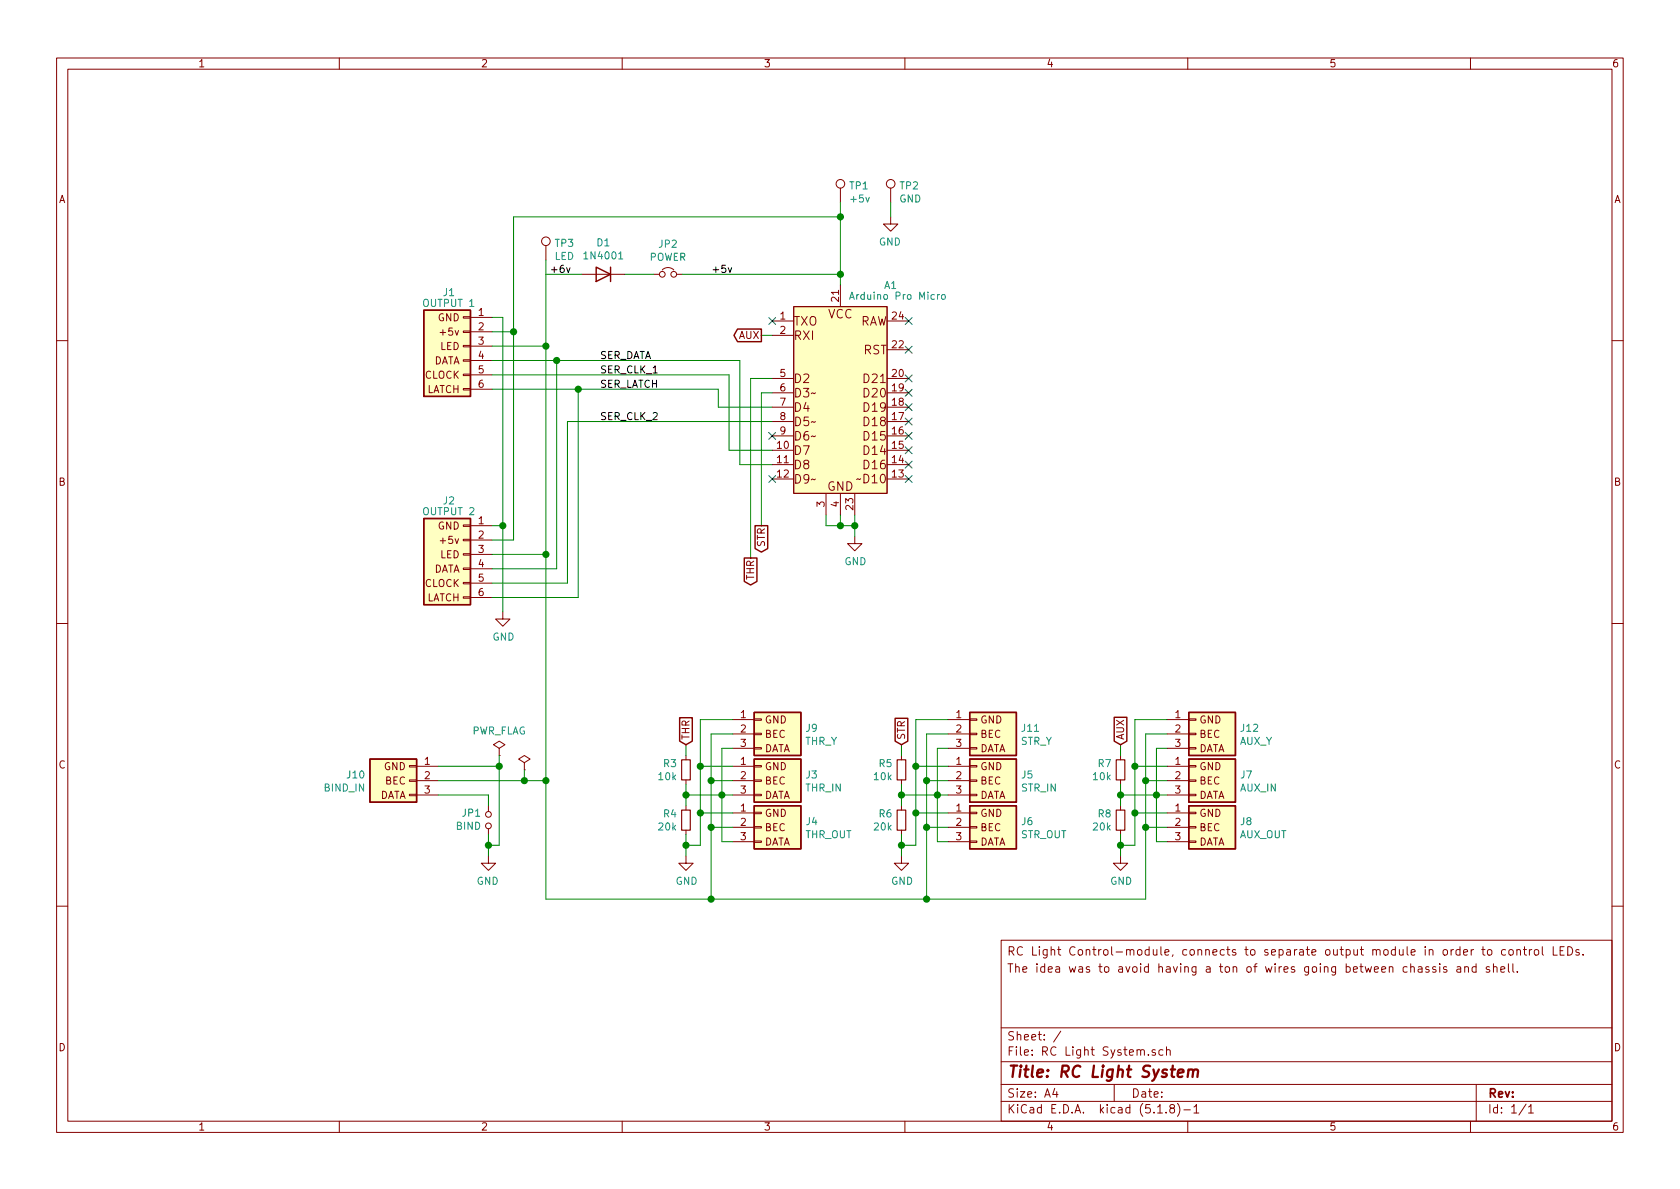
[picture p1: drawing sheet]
EESchema Schematic File Version 4
EELAYER 30 0
EELAYER END
$Descr A4 11693 8268
encoding utf-8
Sheet 1 1
Title "RC Light System"
Date ""
Rev ""
Comp ""
Comment1 ""
Comment2 ""
Comment3 "The idea was to avoid having a ton of wires going between chassis and shell."
Comment4 "RC Light Control-module, connects to separate output module in order to control LEDs."
$EndDescr
Text Label 4175 2500 0    50   ~ 0
SER_DATA
Text Label 4175 2600 0    50   ~ 0
SER_CLK_1
Text Label 4175 2700 0    50   ~ 0
SER_LATCH
$Comp
L rc_light_system:Conn_Light_Output J2
U 1 1
P 3225 3850
F 0 "J2" H 3325 4225 50  0000 C CNN
F 1 "OUTPUT 2" H 3325 4150 50  0000 C CNN
F 2 "Connector_JST:JST_XH_B6B-XH-A_1x06_P2.50mm_Vertical" H 3225 3850 50  0001 C CNN
F 3 "~" H 3225 3850 50  0001 C CNN
	1    3225 3850
	-1   0    0    -1  
$EndComp
Wire Wire Line
	3425 2200 3500 2200
Wire Wire Line
	3500 3650 3425 3650
Wire Wire Line
	3425 2300 3575 2300
Wire Wire Line
	3575 3750 3425 3750
Connection ~ 3575 2300
Wire Wire Line
	3800 2400 3425 2400
Wire Wire Line
	3800 3850 3425 3850
Wire Wire Line
	3950 4050 3425 4050
Wire Wire Line
	3425 2700 4025 2700
Wire Wire Line
	4025 4150 3425 4150
Wire Wire Line
	3500 2200 3500 3650
Wire Wire Line
	3575 2300 3575 3750
Wire Wire Line
	3800 2400 3800 3850
Wire Wire Line
	4025 2700 4025 4150
Wire Wire Line
	3500 3650 3500 4250
Connection ~ 3500 3650
$Comp
L power:GND #PWR0107
U 1 1
P 3500 4250
F 0 "#PWR0107" H 3500 4000 50  0001 C CNN
F 1 "GND" H 3505 4077 50  0000 C CNN
F 2 "" H 3500 4250 50  0001 C CNN
F 3 "" H 3500 4250 50  0001 C CNN
	1    3500 4250
	1    0    0    -1  
$EndComp
Connection ~ 4025 2700
Wire Wire Line
	3425 2500 3875 2500
Wire Wire Line
	3425 3950 3875 3950
Wire Wire Line
	3875 3950 3875 2500
Connection ~ 3875 2500
$Comp
L arduino_pro_micro:Arduino_Pro_Micro A1
U 1 1
P 5850 2475
F 0 "A1" H 6200 2975 50  0000 C CNN
F 1 "Arduino Pro Micro" H 6250 2900 50  0000 C CNN
F 2 "arduino_pro_micro:Arduino_Pro_Micro" H 5800 2475 50  0001 C CNN
F 3 "~" H 5800 2475 50  0001 C CNN
	1    5850 2475
	1    0    0    -1  
$EndComp
$Comp
L power:GND #PWR0103
U 1 1
P 5950 3725
F 0 "#PWR0103" H 5950 3475 50  0001 C CNN
F 1 "GND" H 5955 3552 50  0000 C CNN
F 2 "" H 5950 3725 50  0001 C CNN
F 3 "" H 5950 3725 50  0001 C CNN
	1    5950 3725
	1    0    0    -1  
$EndComp
Wire Wire Line
	5950 3575 5950 3650
Wire Wire Line
	5950 3650 5850 3650
Wire Wire Line
	5750 3650 5750 3575
Wire Wire Line
	5950 3650 5950 3725
Connection ~ 5950 3650
Wire Wire Line
	5850 3575 5850 3650
Connection ~ 5850 3650
Wire Wire Line
	5850 3650 5750 3650
NoConn ~ 5375 2225
NoConn ~ 6325 2425
Wire Wire Line
	5375 2725 5300 2725
Wire Wire Line
	5225 2625 5375 2625
Wire Wire Line
	3875 2500 5150 2500
Wire Wire Line
	4025 2700 5000 2700
NoConn ~ 5375 3025
NoConn ~ 5375 3325
NoConn ~ 6325 2725
NoConn ~ 6325 2825
NoConn ~ 6325 3025
NoConn ~ 6325 3125
NoConn ~ 6325 3325
$Comp
L rc_light_system:Conn_Channel_Input J3
U 1 1
P 5300 5425
F 0 "J3" H 5604 5467 50  0000 L CNN
F 1 "THR_IN" H 5604 5376 50  0000 L CNN
F 2 "Connector_PinSocket_2.54mm:PinSocket_1x03_P2.54mm_Vertical" H 5300 5425 50  0001 C CNN
F 3 "~" H 5300 5425 50  0001 C CNN
	1    5300 5425
	1    0    0    -1  
$EndComp
$Comp
L rc_light_system:Conn_Channel_Output J4
U 1 1
P 5300 5750
F 0 "J4" H 5605 5792 50  0000 L CNN
F 1 "THR_OUT" H 5605 5701 50  0000 L CNN
F 2 "Connector_PinHeader_2.54mm:PinHeader_1x03_P2.54mm_Vertical" H 5300 5750 50  0001 C CNN
F 3 "~" H 5300 5750 50  0001 C CNN
	1    5300 5750
	1    0    0    -1  
$EndComp
Wire Wire Line
	4950 5425 4950 5750
Wire Wire Line
	4875 5650 4875 5325
$Comp
L power:GND #PWR01
U 1 1
P 4775 5950
F 0 "#PWR01" H 4775 5700 50  0001 C CNN
F 1 "GND" H 4780 5777 50  0000 C CNN
F 2 "" H 4775 5950 50  0001 C CNN
F 3 "" H 4775 5950 50  0001 C CNN
	1    4775 5950
	1    0    0    -1  
$EndComp
Wire Wire Line
	4950 5425 5100 5425
Wire Wire Line
	4875 5325 5100 5325
Wire Wire Line
	4875 5650 5100 5650
Wire Wire Line
	4950 5750 5100 5750
Wire Wire Line
	5100 5525 5025 5525
Wire Wire Line
	5025 5525 5025 5850
Wire Wire Line
	5025 5850 5100 5850
Connection ~ 5025 5525
$Comp
L rc_light_system:Conn_Channel_Input J5
U 1 1
P 6800 5425
F 0 "J5" H 7105 5467 50  0000 L CNN
F 1 "STR_IN" H 7105 5376 50  0000 L CNN
F 2 "Connector_PinSocket_2.54mm:PinSocket_1x03_P2.54mm_Vertical" H 6800 5425 50  0001 C CNN
F 3 "~" H 6800 5425 50  0001 C CNN
	1    6800 5425
	1    0    0    -1  
$EndComp
$Comp
L rc_light_system:Conn_Channel_Output J6
U 1 1
P 6800 5750
F 0 "J6" H 7105 5792 50  0000 L CNN
F 1 "STR_OUT" H 7105 5701 50  0000 L CNN
F 2 "Connector_PinHeader_2.54mm:PinHeader_1x03_P2.54mm_Vertical" H 6800 5750 50  0001 C CNN
F 3 "~" H 6800 5750 50  0001 C CNN
	1    6800 5750
	1    0    0    -1  
$EndComp
Wire Wire Line
	6450 5425 6450 5750
Wire Wire Line
	6375 5650 6375 5325
Wire Wire Line
	6450 5425 6600 5425
Wire Wire Line
	6375 5325 6600 5325
Wire Wire Line
	6375 5650 6600 5650
Wire Wire Line
	6450 5750 6600 5750
Wire Wire Line
	6600 5525 6525 5525
Wire Wire Line
	6525 5525 6525 5850
Wire Wire Line
	6525 5850 6600 5850
$Comp
L rc_light_system:Conn_Channel_Input J7
U 1 1
P 8325 5425
F 0 "J7" H 8630 5467 50  0000 L CNN
F 1 "AUX_IN" H 8630 5376 50  0000 L CNN
F 2 "Connector_PinSocket_2.54mm:PinSocket_1x03_P2.54mm_Vertical" H 8325 5425 50  0001 C CNN
F 3 "~" H 8325 5425 50  0001 C CNN
	1    8325 5425
	1    0    0    -1  
$EndComp
$Comp
L rc_light_system:Conn_Channel_Output J8
U 1 1
P 8325 5750
F 0 "J8" H 8629 5792 50  0000 L CNN
F 1 "AUX_OUT" H 8629 5701 50  0000 L CNN
F 2 "Connector_PinHeader_2.54mm:PinHeader_1x03_P2.54mm_Vertical" H 8325 5750 50  0001 C CNN
F 3 "~" H 8325 5750 50  0001 C CNN
	1    8325 5750
	1    0    0    -1  
$EndComp
Wire Wire Line
	7975 5425 7975 5750
Wire Wire Line
	7900 5650 7900 5325
Wire Wire Line
	7975 5425 8125 5425
Wire Wire Line
	7900 5325 8125 5325
Wire Wire Line
	7900 5650 8125 5650
Wire Wire Line
	7975 5750 8125 5750
Wire Wire Line
	8125 5525 8050 5525
Wire Wire Line
	8050 5525 8050 5850
Wire Wire Line
	8050 5850 8125 5850
$Comp
L rc_light_system:Conn_Channel_Input J10
U 1 1
P 2850 5425
F 0 "J10" H 3154 5467 50  0000 L CNN
F 1 "BIND_IN" H 3154 5376 50  0000 L CNN
F 2 "Connector_PinSocket_2.54mm:PinSocket_1x03_P2.54mm_Vertical" H 2850 5425 50  0001 C CNN
F 3 "~" H 2850 5425 50  0001 C CNN
	1    2850 5425
	-1   0    0    -1  
$EndComp
Wire Wire Line
	4950 5750 4950 6250
Wire Wire Line
	6450 6250 6450 5750
Connection ~ 4950 5750
Connection ~ 6450 5750
Wire Wire Line
	7975 6250 7975 5750
Connection ~ 6450 6250
Connection ~ 7975 5750
NoConn ~ 6325 3225
Wire Wire Line
	5075 2600 5075 3125
Wire Wire Line
	5075 3125 5375 3125
Wire Wire Line
	5150 3225 5375 3225
Wire Wire Line
	5150 2500 5150 3225
Wire Wire Line
	5375 2825 5000 2825
Wire Wire Line
	5000 2700 5000 2825
$Comp
L rc_light_system:Conn_Light_Output J1
U 1 1
P 3225 2400
F 0 "J1" H 3325 2775 50  0000 C CNN
F 1 "OUTPUT 1" H 3325 2700 50  0000 C CNN
F 2 "Connector_JST:JST_XH_B6B-XH-A_1x06_P2.50mm_Vertical" H 3225 2400 50  0001 C CNN
F 3 "~" H 3225 2400 50  0001 C CNN
	1    3225 2400
	-1   0    0    -1  
$EndComp
Wire Wire Line
	3425 2600 5075 2600
Wire Wire Line
	3950 4050 3950 2925
Wire Wire Line
	3950 2925 5375 2925
Text Label 4175 2925 0    50   ~ 0
SER_CLK_2
Text GLabel 5300 3650 3    50   Output ~ 0
STR
Text GLabel 5225 3875 3    50   Output ~ 0
THR
Text GLabel 5300 2325 0    50   Output ~ 0
AUX
Wire Wire Line
	5300 3650 5300 2725
Wire Wire Line
	5225 2625 5225 3875
Text GLabel 4775 5175 1    50   Input ~ 0
THR
$Comp
L Device:R_Small R3
U 1 1
P 4775 5350
F 0 "R3" H 4834 5396 50  0000 L CNN
F 1 "10k" H 4834 5305 50  0000 L CNN
F 2 "resistor:R_Axial_DIN0207_L6.3mm_D2.5mm_P7.62mm_Horizontal" H 4775 5350 50  0001 C CNN
F 3 "~" H 4775 5350 50  0001 C CNN
	1    4775 5350
	-1   0    0    -1  
$EndComp
$Comp
L Device:R_Small R4
U 1 1
P 4775 5700
F 0 "R4" H 4834 5746 50  0000 L CNN
F 1 "20k" H 4834 5655 50  0000 L CNN
F 2 "resistor:R_Axial_DIN0207_L6.3mm_D2.5mm_P7.62mm_Horizontal" H 4775 5700 50  0001 C CNN
F 3 "~" H 4775 5700 50  0001 C CNN
	1    4775 5700
	-1   0    0    -1  
$EndComp
Wire Wire Line
	4775 5875 4775 5950
Wire Wire Line
	4875 5650 4875 5875
Connection ~ 4875 5650
Wire Wire Line
	4775 5800 4775 5875
Wire Wire Line
	4775 5175 4775 5250
Wire Wire Line
	4775 5450 4775 5525
Wire Wire Line
	4775 5525 5025 5525
Connection ~ 4775 5525
Wire Wire Line
	4775 5525 4775 5600
Wire Wire Line
	4775 5875 4875 5875
Connection ~ 4775 5875
$Comp
L power:GND #PWR0102
U 1 1
P 6275 5950
F 0 "#PWR0102" H 6275 5700 50  0001 C CNN
F 1 "GND" H 6280 5777 50  0000 C CNN
F 2 "" H 6275 5950 50  0001 C CNN
F 3 "" H 6275 5950 50  0001 C CNN
	1    6275 5950
	1    0    0    -1  
$EndComp
Text GLabel 6275 5175 1    50   Input ~ 0
STR
$Comp
L Device:R_Small R5
U 1 1
P 6275 5350
F 0 "R5" H 6334 5396 50  0000 L CNN
F 1 "10k" H 6334 5305 50  0000 L CNN
F 2 "resistor:R_Axial_DIN0207_L6.3mm_D2.5mm_P7.62mm_Horizontal" H 6275 5350 50  0001 C CNN
F 3 "~" H 6275 5350 50  0001 C CNN
	1    6275 5350
	-1   0    0    -1  
$EndComp
$Comp
L Device:R_Small R6
U 1 1
P 6275 5700
F 0 "R6" H 6334 5746 50  0000 L CNN
F 1 "20k" H 6334 5655 50  0000 L CNN
F 2 "resistor:R_Axial_DIN0207_L6.3mm_D2.5mm_P7.62mm_Horizontal" H 6275 5700 50  0001 C CNN
F 3 "~" H 6275 5700 50  0001 C CNN
	1    6275 5700
	-1   0    0    -1  
$EndComp
Wire Wire Line
	6275 5875 6275 5950
Wire Wire Line
	6275 5800 6275 5875
Wire Wire Line
	6275 5175 6275 5250
Wire Wire Line
	6275 5450 6275 5525
Wire Wire Line
	6275 5525 6525 5525
Connection ~ 6275 5525
Wire Wire Line
	6275 5525 6275 5600
Wire Wire Line
	6275 5875 6375 5875
Connection ~ 6275 5875
Wire Wire Line
	6375 5650 6375 5875
$Comp
L power:GND #PWR0110
U 1 1
P 7800 5950
F 0 "#PWR0110" H 7800 5700 50  0001 C CNN
F 1 "GND" H 7805 5777 50  0000 C CNN
F 2 "" H 7800 5950 50  0001 C CNN
F 3 "" H 7800 5950 50  0001 C CNN
	1    7800 5950
	1    0    0    -1  
$EndComp
Text GLabel 7800 5175 1    50   Input ~ 0
AUX
$Comp
L Device:R_Small R7
U 1 1
P 7800 5350
F 0 "R7" H 7859 5396 50  0000 L CNN
F 1 "10k" H 7859 5305 50  0000 L CNN
F 2 "resistor:R_Axial_DIN0207_L6.3mm_D2.5mm_P7.62mm_Horizontal" H 7800 5350 50  0001 C CNN
F 3 "~" H 7800 5350 50  0001 C CNN
	1    7800 5350
	-1   0    0    -1  
$EndComp
$Comp
L Device:R_Small R8
U 1 1
P 7800 5700
F 0 "R8" H 7859 5746 50  0000 L CNN
F 1 "20k" H 7859 5655 50  0000 L CNN
F 2 "resistor:R_Axial_DIN0207_L6.3mm_D2.5mm_P7.62mm_Horizontal" H 7800 5700 50  0001 C CNN
F 3 "~" H 7800 5700 50  0001 C CNN
	1    7800 5700
	-1   0    0    -1  
$EndComp
Wire Wire Line
	7800 5875 7800 5950
Wire Wire Line
	7800 5800 7800 5875
Wire Wire Line
	7800 5175 7800 5250
Wire Wire Line
	7800 5450 7800 5525
Wire Wire Line
	7800 5525 8050 5525
Connection ~ 7800 5525
Wire Wire Line
	7800 5525 7800 5600
Wire Wire Line
	7800 5875 7900 5875
Connection ~ 7800 5875
Wire Wire Line
	7900 5650 7900 5875
Connection ~ 6375 5650
Connection ~ 6525 5525
Connection ~ 7900 5650
Connection ~ 8050 5525
Wire Wire Line
	4950 6250 6450 6250
Wire Wire Line
	6450 6250 7975 6250
Wire Wire Line
	5300 2325 5375 2325
NoConn ~ 6325 2925
NoConn ~ 6325 2225
$Comp
L Diode:1N4001 D1
U 1 1
P 4200 1900
F 0 "D1" H 4200 1683 50  0000 C CNN
F 1 "1N4001" H 4200 1774 50  0000 C CNN
F 2 "Diode_THT:D_DO-41_SOD81_P10.16mm_Horizontal" H 4200 1725 50  0001 C CNN
F 3 "http://www.vishay.com/docs/88503/1n4001.pdf" H 4200 1900 50  0001 C CNN
	1    4200 1900
	-1   0    0    1   
$EndComp
$Comp
L Device:Jumper_NC_Small JP2
U 1 1
P 4650 1900
F 0 "JP2" H 4650 2112 50  0000 C CNN
F 1 "POWER" H 4650 2021 50  0000 C CNN
F 2 "solder_bridge:bridge" H 4650 1900 50  0001 C CNN
F 3 "~" H 4650 1900 50  0001 C CNN
	1    4650 1900
	1    0    0    -1  
$EndComp
Wire Wire Line
	4350 1900 4550 1900
NoConn ~ 6325 2625
Wire Wire Line
	3800 6250 4950 6250
Connection ~ 3800 3850
Connection ~ 4950 6250
Wire Wire Line
	5850 1900 5850 1975
Wire Wire Line
	3800 2400 3800 1900
Wire Wire Line
	3800 1900 4050 1900
Connection ~ 3800 2400
Wire Wire Line
	3475 5325 3050 5325
Connection ~ 3800 5425
Wire Wire Line
	3800 5425 3800 6250
$Comp
L power:PWR_FLAG #FLG0101
U 1 1
P 3475 5250
F 0 "#FLG0101" H 3475 5325 50  0001 C CNN
F 1 "PWR_FLAG" H 3475 5423 50  0000 C CNN
F 2 "" H 3475 5250 50  0001 C CNN
F 3 "~" H 3475 5250 50  0001 C CNN
	1    3475 5250
	1    0    0    -1  
$EndComp
Connection ~ 3475 5325
$Comp
L power:PWR_FLAG #FLG0102
U 1 1
P 3650 5350
F 0 "#FLG0102" H 3650 5425 50  0001 C CNN
F 1 "PWR_FLAG" H 3650 5523 50  0001 C CNN
F 2 "" H 3650 5350 50  0001 C CNN
F 3 "~" H 3650 5350 50  0001 C CNN
	1    3650 5350
	1    0    0    -1  
$EndComp
Wire Wire Line
	3650 5425 3800 5425
Wire Wire Line
	3050 5425 3650 5425
Connection ~ 3650 5425
Wire Wire Line
	3650 5350 3650 5425
Wire Wire Line
	3475 5250 3475 5325
Wire Wire Line
	3575 1500 5850 1500
Wire Wire Line
	5850 1500 5850 1900
Wire Wire Line
	3575 1500 3575 2300
Connection ~ 5850 1900
Text Label 4950 1900 0    50   ~ 0
+5v
Wire Wire Line
	3475 5875 3475 5325
$Comp
L power:GND #PWR0101
U 1 1
P 3400 5950
F 0 "#PWR0101" H 3400 5700 50  0001 C CNN
F 1 "GND" H 3405 5777 50  0000 C CNN
F 2 "" H 3400 5950 50  0001 C CNN
F 3 "" H 3400 5950 50  0001 C CNN
	1    3400 5950
	-1   0    0    -1  
$EndComp
Wire Wire Line
	3400 5875 3475 5875
Wire Wire Line
	3400 5875 3400 5950
Connection ~ 3400 5875
Wire Wire Line
	3400 5800 3400 5875
Wire Wire Line
	3400 5525 3050 5525
Wire Wire Line
	3400 5525 3400 5600
$Comp
L Device:Jumper_NO_Small JP1
U 1 1
P 3400 5700
F 0 "JP1" V 3446 5652 50  0000 R CNN
F 1 "BIND" V 3355 5652 50  0000 R CNN
F 2 "Connector_PinHeader_2.54mm:PinHeader_1x02_P2.54mm_Vertical" H 3400 5700 50  0001 C CNN
F 3 "~" H 3400 5700 50  0001 C CNN
	1    3400 5700
	0    1    -1   0   
$EndComp
$Comp
L rc_light_system:Conn_Channel_Output J9
U 1 1
P 5300 5100
F 0 "J9" H 5604 5142 50  0000 L CNN
F 1 "THR_Y" H 5604 5051 50  0000 L CNN
F 2 "Connector_PinHeader_2.54mm:PinHeader_1x03_P2.54mm_Vertical" H 5300 5100 50  0001 C CNN
F 3 "~" H 5300 5100 50  0001 C CNN
	1    5300 5100
	1    0    0    -1  
$EndComp
Wire Wire Line
	4875 5325 4875 5000
Wire Wire Line
	4875 5000 5100 5000
Connection ~ 4875 5325
Wire Wire Line
	5100 5100 4950 5100
Wire Wire Line
	4950 5100 4950 5425
Connection ~ 4950 5425
Wire Wire Line
	5100 5200 5025 5200
Wire Wire Line
	5025 5200 5025 5525
$Comp
L rc_light_system:Conn_Channel_Output J11
U 1 1
P 6800 5100
F 0 "J11" H 7104 5142 50  0000 L CNN
F 1 "STR_Y" H 7104 5051 50  0000 L CNN
F 2 "Connector_PinHeader_2.54mm:PinHeader_1x03_P2.54mm_Vertical" H 6800 5100 50  0001 C CNN
F 3 "~" H 6800 5100 50  0001 C CNN
	1    6800 5100
	1    0    0    -1  
$EndComp
$Comp
L rc_light_system:Conn_Channel_Output J12
U 1 1
P 8325 5100
F 0 "J12" H 8629 5142 50  0000 L CNN
F 1 "AUX_Y" H 8629 5051 50  0000 L CNN
F 2 "Connector_PinHeader_2.54mm:PinHeader_1x03_P2.54mm_Vertical" H 8325 5100 50  0001 C CNN
F 3 "~" H 8325 5100 50  0001 C CNN
	1    8325 5100
	1    0    0    -1  
$EndComp
Wire Wire Line
	6375 5325 6375 5000
Wire Wire Line
	6375 5000 6600 5000
Connection ~ 6375 5325
Wire Wire Line
	7900 5325 7900 5000
Wire Wire Line
	7900 5000 8125 5000
Connection ~ 7900 5325
Wire Wire Line
	6450 5425 6450 5100
Wire Wire Line
	6450 5100 6600 5100
Connection ~ 6450 5425
Wire Wire Line
	7975 5425 7975 5100
Wire Wire Line
	7975 5100 8125 5100
Connection ~ 7975 5425
Wire Wire Line
	6525 5525 6525 5200
Wire Wire Line
	6525 5200 6600 5200
Wire Wire Line
	8050 5525 8050 5200
Wire Wire Line
	8050 5200 8125 5200
$Comp
L Connector:TestPoint TP1
U 1 1
P 5850 1400
F 0 "TP1" H 5908 1518 50  0000 L CNN
F 1 "+5v" H 5908 1427 50  0000 L CNN
F 2 "rc_light_system:Testpoint" H 6050 1400 50  0001 C CNN
F 3 "~" H 6050 1400 50  0001 C CNN
	1    5850 1400
	1    0    0    -1  
$EndComp
Wire Wire Line
	5850 1400 5850 1500
Connection ~ 5850 1500
Wire Wire Line
	4750 1900 5850 1900
$Comp
L Connector:TestPoint TP2
U 1 1
P 6200 1400
F 0 "TP2" H 6258 1518 50  0000 L CNN
F 1 "GND" H 6258 1427 50  0000 L CNN
F 2 "rc_light_system:Testpoint" H 6400 1400 50  0001 C CNN
F 3 "~" H 6400 1400 50  0001 C CNN
	1    6200 1400
	1    0    0    -1  
$EndComp
Wire Wire Line
	6200 1400 6200 1500
$Comp
L power:GND #PWR0104
U 1 1
P 6200 1500
F 0 "#PWR0104" H 6200 1250 50  0001 C CNN
F 1 "GND" H 6205 1327 50  0000 C CNN
F 2 "" H 6200 1500 50  0001 C CNN
F 3 "" H 6200 1500 50  0001 C CNN
	1    6200 1500
	-1   0    0    -1  
$EndComp
Wire Wire Line
	3800 1800 3800 1900
Wire Wire Line
	3800 3850 3800 5425
Text Label 3825 1900 0    50   ~ 0
+6v
$Comp
L Connector:TestPoint TP3
U 1 1
P 3800 1800
F 0 "TP3" H 3858 1918 50  0000 L CNN
F 1 "LED" H 3858 1827 50  0000 L CNN
F 2 "rc_light_system:Testpoint" H 4000 1800 50  0001 C CNN
F 3 "~" H 4000 1800 50  0001 C CNN
	1    3800 1800
	1    0    0    -1  
$EndComp
$EndSCHEMATC
